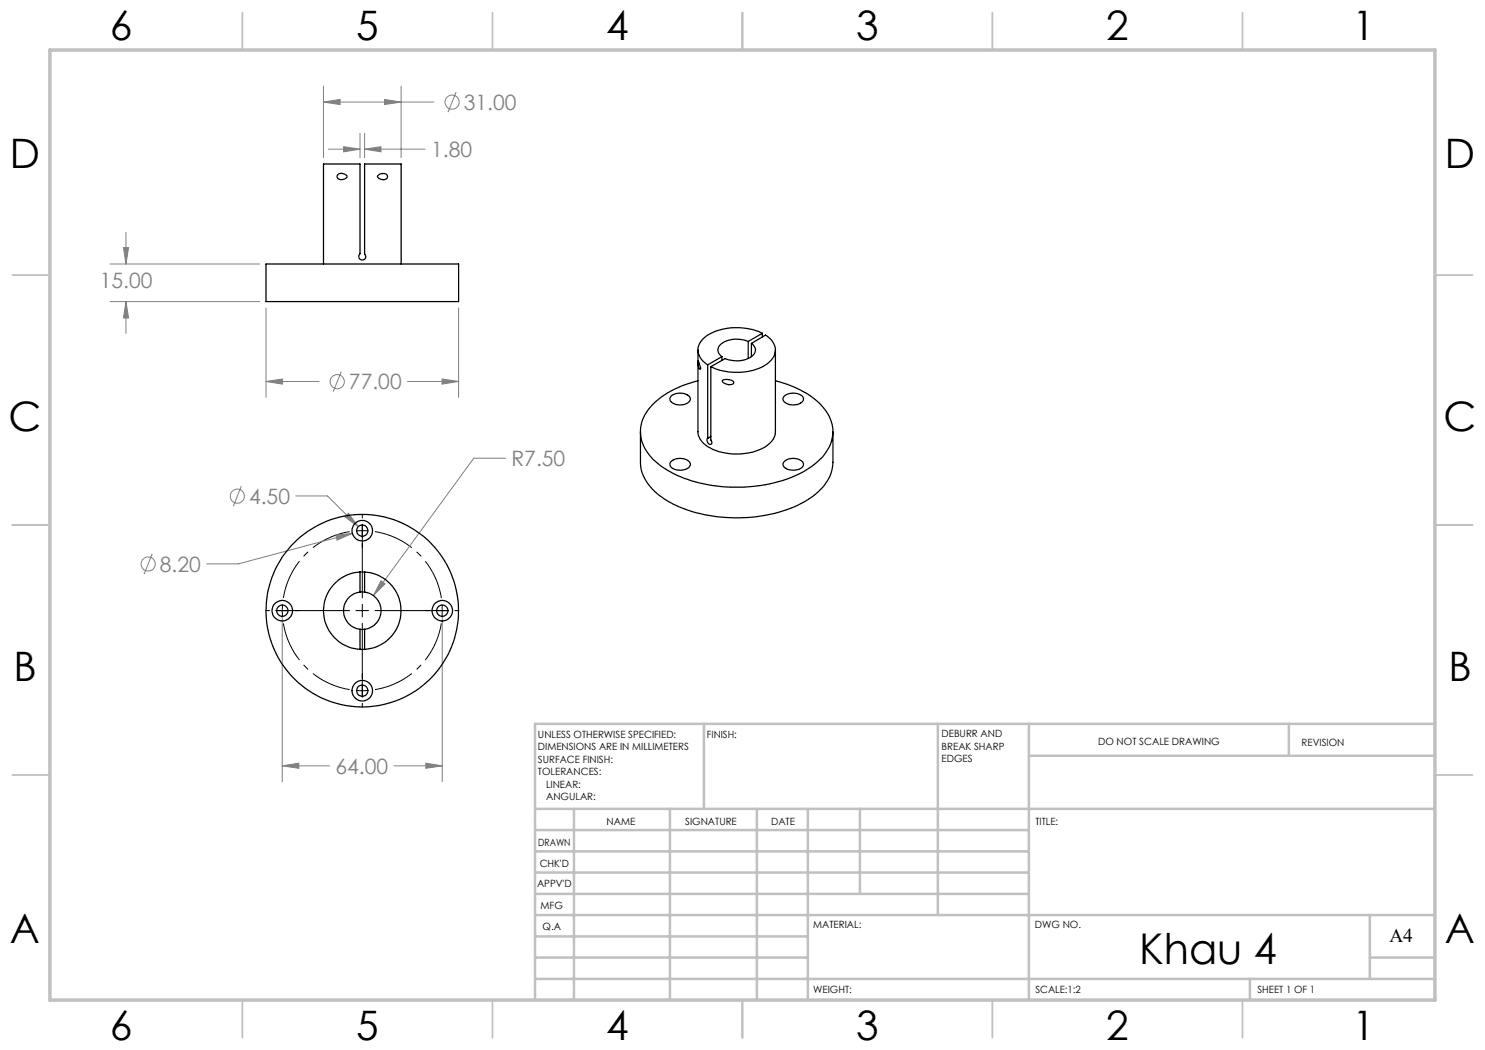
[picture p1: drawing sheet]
<svg xmlns="http://www.w3.org/2000/svg" width="297mm" height="210mm" viewBox="0 0 297 210" stroke-linecap="round" stroke-linejoin="round" font-family="sans-serif">
<g fill="none" stroke="#808080" stroke-width=".2">
<path d="M64.7 17.2v14.3M76.9 19.9l3.3 .5-3.3 .5zM80.2 17.2v14.3M91.2 18.4l-1.6 4M64.7 20.4l3.3-.5v1zM64.7 20.4h22.1M65.7 29.8h6.3M68.7 29.3l3.3 .5-3.3 .6zM72 26.7v4.8M72.9 29.8l3.3-.5v1.1zM72.9 26.7v4.8M72.9 29.8h12.1"/>
<path d="M22 52.8h29.9M24.7 49.5h1l-.5 3.3zM25.2 46.5v6.3M22 60.3h29.9M25.2 60.3l.5 3.3h-1zM25.2 60.3v6.4M53.2 76.3l3.3-.5v1zM53.2 61.6v17.9M53.2 76.3h10.6M68.3 74.3l-1.7 4M81.5 76.3h10.2M88.4 75.8l3.3 .5-3.3 .5z"/>
<path d="M91.7 61.6v17.9M48.3 97.2l-1.6 4M59.2 99.2h6.3l6.1 6.1M101.1 91.6h-6.3l-20.1 27.5M30.4 110.8l-1.6 4M67.2 107l3.3-.3-3.1 1.3zM69 103.4l.7-.8 1.9 2.7zM70.5 106.7l-22.8 6.1h-6.4M76.2 116.2l.8 .6-2.3 2.3zM56.4 123.4v32.9M88.4 123.4v32.9M56.4 153.2l3.4-.6v1.1z"/>
<path d="M56.4 153.2h9.5M78.8 153.2h9.6M85.2 152.6l3.2 .6-3.2 .5z"/>
<circle cx="90.4" cy="20.4" r="1.41"/>
<circle cx="67.5" cy="76.3" r="1.41"/>
<circle cx="47.5" cy="99.2" r="1.4"/>
<circle cx="29.6" cy="112.8" r="1.42"/>
</g>
<path d="M69.9 106.3a16 16 0 0 0-13.2 13.3M88.3 119.6a16 16 0 0 0-13.3-13.3M56.7 124.7a16 16 0 0 0 13.2 13.2M75 137.9a16 16 0 0 0 13.3-13.2" fill="none" stroke="#000" stroke-width=".2" stroke-dasharray="15.2 1.3 1.3 1.3" stroke-dashoffset="7.1" stroke-linecap="butt"/>
<g fill="none" stroke="#000" stroke-width=".2">
<path d="M71.2 106.2h2.5M72.5 102.8v.8M72.5 104.9v14.7M53.1 122.1h.8M55.2 122.1h14.7M56.5 120.9v2.5M71.2 138.1h2.5M71.2 122.1h2.5M72.5 120.9v2.5M72.5 124.7v14.7M75 122.1h14.7M88.4 120.9v2.5"/>
<path d="M91 122.1h.8M72.5 140.7v.8"/>
</g>
<g fill="none" stroke="#c0c0c0" stroke-width=".35">
<path d="M48.5 2.5v7.5M98.5 2.5v7.5M148.5 2.5v7.5M198.5 2.5v7.5M248.5 2.5v7.5M2.5 55h7.5M287 55h7.5M2.5 105h7.5M287 105h7.5M2.5 155h7.5M287 155h7.5M48.5 200v7.5"/>
<path d="M98.5 200v7.5M148.5 200v7.5M198.5 200v7.5M248.5 200v7.5"/>
</g>
<g fill="none" stroke="#c0c0c0" stroke-width=".5">
<path d="M140.8 144.8v17M187.6 144.8v38.2M205.8 144.8v55.2M205.8 151.2h81.2M257.8 144.8v6.4M287 144.8h-180v55.2M107 161.8h180M107 178.8h98.8M107 174.5h98.8M107 170.3h98.8M107 166h98.8M114.8 161.8v38.2"/>
<path d="M134 161.8v38.2M151.4 161.8v38.2M161.6 161.8v38.2M172 161.8v17M107 195.8h180M107 191.5h54.6M107 187.3h54.6M107 183h180M250 195.8v4.2M274 191.5h13M274 183v12.8"/>
</g>
<path d="M10 10h277v190h-277z" fill="none" stroke="#c0c0c0" stroke-width=".7"/>
<path d="M53.2 76.3l3.3-.5v1zM88.4 75.8l3.3 .5-3.3 .5zM64.7 20.4l3.3-.5v1zM76.9 19.9l3.3 .5-3.3 .5zM24.7 49.5h1l-.5 3.3zM25.2 60.3l.5 3.3h-1zM68.7 29.3l3.3 .5-3.3 .6zM72.9 29.8l3.3-.5v1.1zM76.2 116.2l-1.5 2.9 2.3-2.3zM56.4 153.2l3.4-.6v1.1zM85.2 152.6l3.2 .6-3.2 .5zM69.7 102.6l-.7 .8 2.6 1.9zM67.2 107l.2 1 3.1-1.3z" fill="#808080"/>
<g fill="none" stroke="#000" stroke-width=".25">
<path d="M67.6 34.9a1.26 1.26 0 0 1 1.8 .4 1.14 1.14 0 0 1-2 .1zM75.6 35.1a1.1 1.1 0 0 1 1.9 .2 1.01 1.01 0 0 1-1.7 .4l-.3-.4zM53.2 52.8h38.5v7.5h-38.5zM64.7 52.8v-20h7.3v18a.7 .7 0 0 0 0 1 .7 .7 0 0 0 1 0 .7 .7 0 0 0-.1-1v-18h7.3v20M134.4 79.1a2.9 2.9 0 0 1 3.5 .3 1.04 1.04 0 0 1-.9 1.4 2.35 2.35 0 0 1-3-.9v-.4zM139.6 76.2a17 17 0 0 0-10.3 6.3 7.1 7.1 0 0 0 1 9 20.8 20.8 0 0 0 12.3 5.6 29.2 29.2 0 0 0 18.8-3.2 9.3 9.3 0 0 0 5.2-8 9.9 9.9 0 0 0-5.7-7.4 21.8 21.8 0 0 0-5.8-2.3M139.6 70v16.4a4.1 4.1 0 0 0 2.9 3.4 11.9 11.9 0 0 0 11.1-.9 3.3 3.3 0 0 0 1.5-2.5v-16.4M139.6 72.2l.5 1.6a1.2 1.2 0 0 1-.5-1.4zM141.5 73v14.7M142.2 73.3v14.8a.45 .45 0 0 1 0 .8 .45 .45 0 0 1-.7-.4l-.1-.5 .1-.3M144.4 71.3v.8M144.4 71.3l-2.9 1.7"/>
<path d="M144.5 76.1a2.04 2.04 0 0 1 2.2 .3l.1 .1a1.45 1.45 0 0 1-2.2-.1zM149.6 68.3a5.3 5.3 0 0 0-5.7 .8 1.46 1.46 0 0 0 .5 2.2M149.6 68.3v3.4M150.3 68.7l2.8-1.7a3.2 3.2 0 0 1 1.4 4.7 8.1 8.1 0 0 1-5.9 2.7 12.3 12.3 0 0 1-6.4-1.1M150.3 68.7a1.6 1.6 0 0 1 .7 1.6 1.6 1.6 0 0 1-1.2 1.3 5.8 5.8 0 0 1-4.8 .1l-2.8 1.6M150.3 68.7v2.6M152.5 66.7a11.7 11.7 0 0 0-11.6 .8 3.1 3.1 0 0 0 .3 5.2l.3 .3M152.5 66.7v.7M152.5 66.7l-2.9 1.6M156.8 79.2a2.88 2.88 0 0 1 3.8 .2 1.04 1.04 0 0 1-1 1.4 2.38 2.38 0 0 1-3-.9zM128.1 86.4v6.1a9.1 9.1 0 0 0 4.7 7.3 28.5 28.5 0 0 0 18.6 3.5 21.3 21.3 0 0 0 13.1-5.8 7.4 7.4 0 0 0 2.1-5v-6.1M134.4 92.2a2.68 2.68 0 0 1 3.6 .4 1.17 1.17 0 0 1-1.3 1.4 2.3 2.3 0 0 1-2.7-1.1l.1-.4z"/>
<path d="M141.5 87.7h.1M142.2 87.3l-.7 .4M156.8 92.3a2.7 2.7 0 0 1 3.9 .3 1.23 1.23 0 0 1-1.4 1.4 2.3 2.3 0 0 1-2.7-1.1zM72 114.4a7.8 7.8 0 0 0-7.3 7.7 7.8 7.8 0 0 0 7.3 7.8M72 118.4a3.8 3.8 0 0 0-3.3 3.7 3.8 3.8 0 0 0 3.3 3.8M72 114.4h.9M72 118.4h.9M72 114.4v4M72.9 118.4a3.8 3.8 0 0 1 3.3 3.7 3.8 3.8 0 0 1-3.3 3.8M72.9 114.4a7.8 7.8 0 0 1 7.3 7.7 7.8 7.8 0 0 1-7.3 7.8M72.9 114.4v4M72 129.9h.9"/>
<path d="M72 125.9h.9M72 125.9v4M72.9 125.9v4"/>
<circle cx="72.4" cy="106.1" r="1.13"/>
<circle cx="72.5" cy="106.1" r="2.05"/>
<circle cx="56.4" cy="122.1" r="2.06"/>
<circle cx="56.5" cy="122.1" r="1.12"/>
<circle cx="72.4" cy="122.1" r="19.2"/>
<circle cx="72.4" cy="138.1" r="1.13"/>
<circle cx="72.5" cy="138.1" r="2.05"/>
<circle cx="88.5" cy="122.1" r="1.12"/>
<circle cx="88.5" cy="122.2" r="2.05"/>
</g>
<text font-size="8.5" x="227.9" y="192.7">Khau 4</text>
<g font-size="8.1">
<text x="22" y="8">6</text>
<text x="71.2" y="8">5</text>
<text x="121.2" y="8">4</text>
<text x="171.3" y="8">3</text>
<text x="221.3" y="8">2</text>
<text x="270.5" y="8">1</text>
<text x="2" y="33.6">D</text>
<text x="289" y="33.6">D</text>
<text x="1.7" y="86.1">C</text>
<text x="288.7" y="86.1">C</text>
<text x="2.7" y="136.1">B</text>
<text x="289.7" y="136.1">B</text>
<text x="2" y="188.6">A</text>
<text x="289" y="188.6">A</text>
<text x="22" y="208">6</text>
<text x="71.2" y="208">5</text>
<text x="121.2" y="208">4</text>
<text x="171.3" y="208">3</text>
<text x="221.3" y="208">2</text>
<text x="270.5" y="208">1</text>
</g>
<g font-size="4.2" fill="#808080">
<text x="92.8" y="22">31.00</text>
<text x="86.2" y="31.4">1.80</text>
<text x="19.9" y="57.5">15.00</text>
<text x="69.8" y="77.9">77.00</text>
<text x="102.3" y="93.2">R7.50</text>
<text x="49.8" y="100.8">4.50</text>
<text x="32" y="114.3">8.20</text>
<text x="67.1" y="154.7">64.00</text>
</g>
<text font-size="3.9" x="277.9" y="188.4">A4</text>
<g font-size="2">
<text x="107.6" y="147.6">UNLESS OTHERWISE SPECIFIED:</text>
<text x="141.4" y="147.6">FINISH:</text>
<text x="188.3" y="147.5">DEBURR AND</text>
<text x="188.3" y="150">BREAK SHARP</text>
<text x="219.6" y="149">DO NOT SCALE DRAWING</text>
<text x="260.3" y="149.2">REVISION</text>
<text x="107.6" y="150.1">DIMENSIONS ARE IN MILLIMETERS</text>
<text x="107.6" y="152.6">SURFACE FINISH:</text>
<text x="107.6" y="155.1">TOLERANCES:</text>
<text x="188.3" y="152.5">EDGES</text>
<text x="109.2" y="157.6">LINEAR:</text>
<text x="109.2" y="160.1">ANGULAR:</text>
<text x="121.3" y="165">NAME</text>
<text x="137" y="164.9">SIGNATURE</text>
<text x="154.2" y="164.9">DATE</text>
<text x="207.1" y="164.9">TITLE:</text>
<text x="107.6" y="169.1">DRAWN</text>
<text x="107.9" y="173.3">CHK'D</text>
<text x="107.4" y="177.4">APPV'D</text>
<text x="108.1" y="181.8">MFG</text>
<text x="108.5" y="186">Q.A</text>
<text x="162.6" y="185.5">MATERIAL:</text>
<text x="207" y="185.5">DWG NO.</text>
<text x="162.6" y="198.5">WEIGHT:</text>
<text x="207.1" y="198.6">SCALE:1:2</text>
<text x="251.5" y="198.6">SHEET 1 OF 1</text>
</g>
</svg>
